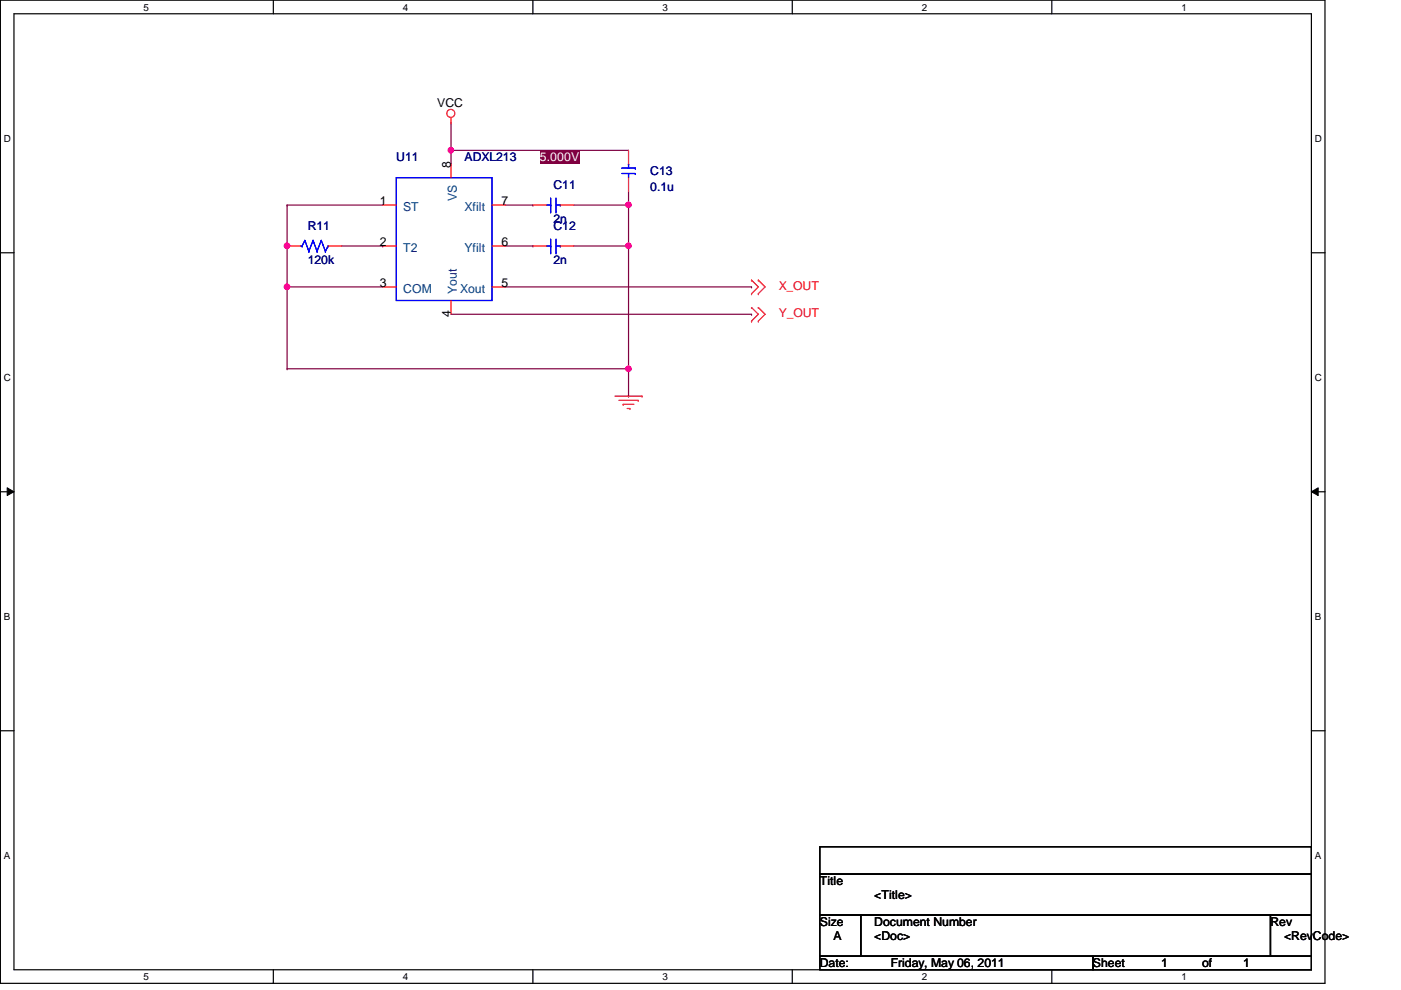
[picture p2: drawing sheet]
<svg xmlns="http://www.w3.org/2000/svg" width="297mm" height="210mm" viewBox="0 0 297 210" stroke-linecap="round" stroke-linejoin="round" font-family="sans-serif">
<g fill="none" stroke="#000" stroke-width=".25">
<path d="M.1 0h280.8v208.5h-280.8zM3 2.9h275v202.7h-275zM58 0v2.9M113 0v2.9M168 0v2.9M223 0v2.9M.1 53.6h2.9M278 53.6h2.9M.1 104.3h2.9M278 104.3h2.9M.1 154.9h2.9M278 154.9h2.9"/>
<path d="M58 205.6v2.9M113 205.6v2.9M168 205.6v2.9M223 205.6v2.9"/>
</g>
<path d="M1.5 103.4l1.5 .9-1.5 .8zM278 104.3l1.5-.9v1.7z" fill="#000"/>
<path d="M1.5 103.4l1.5 .9-1.5 .8zM278 104.3l1.5-.9v1.7z" fill="none" stroke="#000" stroke-width=".21"/>
<path d="M60.9 60.8h.1M60.9 60.8h20.2M95.6 66.6h63.7M159.3 66.6h.1" fill="none" stroke="#800040" stroke-width=".25"/>
<circle cx="60.9" cy="60.8" r=".57" fill="#f0f"/>
<circle cx="60.9" cy="60.8" r=".57" fill="none" stroke="#f0f" stroke-width=".25"/>
<path d="M60.9 43.5h.1M60.9 52.2h.1M60.9 43.5v8.7M60.9 43.5h20.2M60.9 78.2h.1M60.9 60.8v17.4" fill="none" stroke="#800040" stroke-width=".25"/>
<circle cx="60.9" cy="52.1" r=".56" fill="#f0f"/>
<circle cx="60.9" cy="52.1" r=".56" fill="none" stroke="#f0f" stroke-width=".25"/>
<path d="M95.6 31.9h.1M95.6 26.1v5.8M107.2 43.5h5.8M107.2 52.2h5.8M113 43.5h.1M113 52.2h.1M133.3 43.5h.1M133.3 40.6v2.9" fill="none" stroke="#800040" stroke-width=".25"/>
<circle cx="133.2" cy="43.4" r=".56" fill="#f0f"/>
<circle cx="133.2" cy="43.4" r=".56" fill="none" stroke="#f0f" stroke-width=".25"/>
<path d="M121.7 52.2h11.6M121.7 43.5h11.6M133.3 52.2h.1M133.3 43.5h.1M133.3 43.5v34.7M133.3 78.2h.1" fill="none" stroke="#800040" stroke-width=".25"/>
<circle cx="133.2" cy="52.1" r=".56" fill="#f0f"/>
<circle cx="133.2" cy="52.1" r=".56" fill="none" stroke="#f0f" stroke-width=".25"/>
<path d="M95.6 31.9h.1M95.6 31.9h37.7" fill="none" stroke="#800040" stroke-width=".25"/>
<circle cx="95.6" cy="31.9" r=".56" fill="#f0f"/>
<circle cx="95.6" cy="31.9" r=".56" fill="none" stroke="#f0f" stroke-width=".25"/>
<path d="M114.4 31.9h8.5v2.9h-8.5z" fill="#800040"/>
<path d="M95.6 34.8h.1M95.6 31.9v2.9M60.9 52.2v8.6M72.5 52.2h8.6M81.1 52.2h.1M60.9 60.8h.1M60.9 78.2h72.4M133.3 78.2h.1" fill="none" stroke="#800040" stroke-width=".25"/>
<circle cx="133.2" cy="78.2" r=".56" fill="#f0f"/>
<circle cx="133.2" cy="78.2" r=".56" fill="none" stroke="#f0f" stroke-width=".25"/>
<path d="M107.2 60.8h52.1M133.3 78.2v5.8M159.3 60.8h.1M133.3 84h.1" fill="none" stroke="#800040" stroke-width=".25"/>
<g fill="none" stroke="#f00" stroke-width=".25">
<path d="M95.6 26.1h.1M95.6 24.9v1.2M95.6 34.8v2.9M133.3 31.9v2.9M133.3 37.7v2.9M60.9 52.2h2.9M69.6 52.2h2.9M81.1 43.5h2.9M81.1 52.2h2.9M104.3 43.5h2.9M104.3 52.2h2.9M113 43.5h2.9"/>
<path d="M113 52.2h2.9M118.8 43.5h2.9M118.8 52.2h2.9M159.3 59.4h.1M159.3 59.4l1.5 1.4-1.5 1.5M160.8 59.4h.1M160.8 59.4l1.4 1.4-1.4 1.5M81.1 60.8h2.9M95.6 63.7v2.9M104.3 60.8h2.9M159.3 62.3h.1M159.3 68.1h.1"/>
<path d="M159.3 65.2h.1M159.3 65.2l1.5 1.4-1.5 1.5M160.8 62.3h.1M160.8 68.1h.1M160.8 65.2h.1M160.8 65.2l1.4 1.4-1.4 1.5M130.4 84h5.7M131.2 84.9h4.1M132.1 85.7h.1M132.1 85.7h2.3M133 86.6h.6M133.6 86.6h.1"/>
<path d="M135.3 84.9h.1M136.1 84h.1"/>
<circle cx="95.6" cy="24" r=".85"/>
</g>
<path d="M173.8 179.5h104.2v5.8h-104.2zM173.8 185.3h104.2v8.7h-104.2zM173.8 194h8.7v8.7h-8.7zM182.5 194h86.9v8.7h-86.9zM269.4 194h8.6v8.7h-8.6zM173.8 202.7h57.9v2.9h-57.9zM231.7 202.7h46.3v2.9h-46.3z" fill="none" stroke="#000" stroke-width=".25"/>
<g fill="none" stroke="#00f" stroke-width=".25">
<path d="M84 37.7h20.3v26h-20.3zM131.8 36.8h2.9M131.8 35.6h2.9M133.3 34.8h.1M133.3 36.8h.1M133.3 34.8v.8M133.3 36.8v.9M134.7 36.8h.1M134.7 35.6h.1M63.8 52.2h.2M64 52.2h.1M64.6 51h.1"/>
<path d="M64.6 51l-.6 1.2M64.6 51l.9 2.3M65.5 53.3h.1M66.4 51h.1M66.4 51l-.9 2.3M66.4 51l.8 2.3M67.2 53.3h.1M68.1 51h.1M68.1 51l-.9 2.3M68.1 51l.9 2.3M69 53.3h.1M69.6 52.2h.1"/>
<path d="M69.6 52.2l-.6 1.1M115.9 43.5h.9M115.9 52.2h.9M116.8 44.9h.1M116.8 43.5h.1M116.8 53.6h.1M116.8 52.2h.1M116.8 42v2.9M116.8 50.7v2.9M117.9 44.9h.1M117.9 53.6h.1M117.9 42v2.9"/>
<path d="M117.9 50.7v2.9M117.9 43.5h.9M117.9 52.2h.9M118.8 43.5h.1M118.8 52.2h.1"/>
</g>
<circle cx="60.9" cy="60.8" r=".57" fill="#f0f"/>
<circle cx="60.9" cy="60.8" r=".57" fill="none" stroke="#f0f" stroke-width=".25"/>
<circle cx="60.9" cy="52.1" r=".56" fill="#f0f"/>
<circle cx="60.9" cy="52.1" r=".56" fill="none" stroke="#f0f" stroke-width=".25"/>
<circle cx="133.2" cy="43.4" r=".56" fill="#f0f"/>
<circle cx="133.2" cy="43.4" r=".56" fill="none" stroke="#f0f" stroke-width=".25"/>
<circle cx="133.2" cy="52.1" r=".56" fill="#f0f"/>
<circle cx="133.2" cy="52.1" r=".56" fill="none" stroke="#f0f" stroke-width=".25"/>
<circle cx="95.6" cy="31.9" r=".56" fill="#f0f"/>
<circle cx="95.6" cy="31.9" r=".56" fill="none" stroke="#f0f" stroke-width=".25"/>
<circle cx="133.2" cy="78.2" r=".56" fill="#f0f"/>
<circle cx="133.2" cy="78.2" r=".56" fill="none" stroke="#f0f" stroke-width=".25"/>
<g font-size="2.6">
<text x="92.7" y="22.6">VCC</text>
<text x="95.6" y="35.6" transform="rotate(-90 95.6 35.6)">8</text>
<text x="80.6" y="43.4">1</text>
<text x="106.3" y="43.4">7</text>
<text x="80.6" y="52.1">2</text>
<text x="106.3" y="52.1">6</text>
<text x="80.6" y="60.8">3</text>
<text x="106.3" y="60.8">5</text>
<text x="95.6" y="67.2" transform="rotate(-90 95.6 67.2)">4</text>
<text x="173.8" y="187.7">Title</text>
<text x="185.4" y="190.6">&lt;Title&gt;</text>
<text x="173.8" y="196.3">Size</text>
<text x="185.4" y="196.3">Document Number</text>
<text x="269.4" y="196.3">Rev</text>
<text x="176.7" y="199.3">A</text>
<text x="185.4" y="199.3">&lt;Doc&gt;</text>
<text x="272.2" y="199.3">&lt;RevCode&gt;</text>
<text x="173.8" y="205.1">Date:</text>
<text x="188.8" y="205.1">Friday, May 06, 2011</text>
<text x="231.7" y="205.1">Sheet</text>
<text x="246.2" y="205.1">1</text>
<text x="254.9" y="205.1">of</text>
<text x="263.6" y="205.1">1</text>
</g>
<g font-size="2.6" fill="#000080">
<text x="84" y="34.2">U11</text>
<text x="98.5" y="34.2">ADXL213</text>
<text x="117.3" y="40">C11</text>
<text x="137.9" y="37.1">C13</text>
<text x="137.9" y="40.6">0.1u</text>
<text x="117.3" y="47.2">2n</text>
<text x="65.2" y="48.7">R11</text>
<text x="117.3" y="48.7">C12</text>
<text x="65.2" y="55.9">120k</text>
<text x="117.3" y="55.9">2n</text>
</g>
<text font-size="2.6" fill="#fff" x="114.4" y="34.2">5.000V</text>
<g font-size="2.6" fill="#004080">
<text x="85.5" y="44.7">ST</text>
<text x="96.9" y="42.6" transform="rotate(-90 96.9 42.6)">VS</text>
<text x="98.5" y="44.7">Xfilt</text>
<text x="85.5" y="53.3">T2</text>
<text x="98.5" y="53.3">Yfilt</text>
<text x="85.5" y="62">COM</text>
<text x="96.9" y="62.3" transform="rotate(-90 96.9 62.3)">Yout</text>
<text x="97.5" y="62">Xout</text>
</g>
<g font-size="2.6" fill="#f00">
<text x="165.1" y="61.4">X_OUT</text>
<text x="165.1" y="67.2">Y_OUT</text>
</g>
<g font-size="2.1">
<text x="30.4" y="2.2">5</text>
<text x="85.4" y="2.2">4</text>
<text x="140.5" y="2.2">3</text>
<text x="195.4" y="2.2">2</text>
<text x="250.5" y="2.2">1</text>
<text x=".8" y="30.1">D</text>
<text x="278.8" y="30.1">D</text>
<text x=".8" y="80.8">C</text>
<text x="278.8" y="80.8">C</text>
<text x=".8" y="131.5">B</text>
<text x="278.8" y="131.5">B</text>
<text x=".8" y="182.2">A</text>
<text x="278.8" y="182.2">A</text>
<text x="30.4" y="207.8">5</text>
<text x="85.4" y="207.8">4</text>
<text x="140.5" y="207.8">3</text>
<text x="195.4" y="207.8">2</text>
<text x="250.5" y="207.8">1</text>
</g>
</svg>
